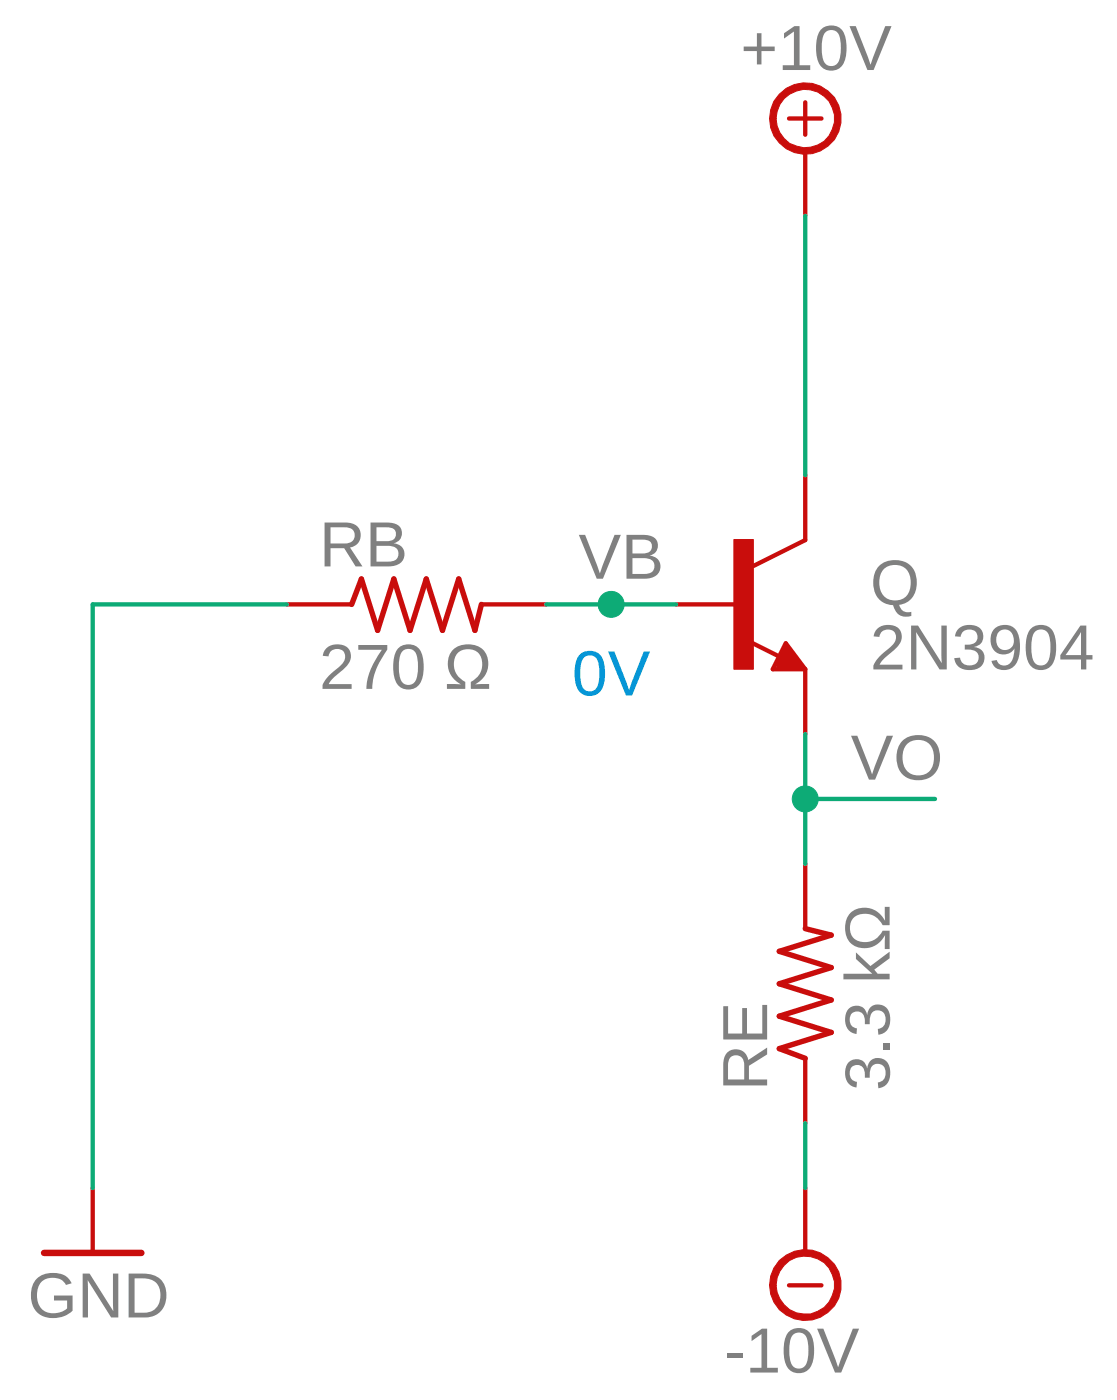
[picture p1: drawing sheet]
<?xml version="1.0" encoding="utf-8"?>
<!DOCTYPE eagle SYSTEM "eagle.dtd">
<eagle version="9.6.2">
<drawing>
<settings>
<setting alwaysvectorfont="no"/>
<setting verticaltext="up"/>
</settings>
<grid distance="0.1" unitdist="inch" unit="inch" style="lines" multiple="1" display="no" altdistance="0.01" altunitdist="inch" altunit="inch"/>
<schematic xreflabel="%F%N/%S.%C%R" xrefpart="/%S.%C%R">
<libraries>
<library name="transistor">
<symbols>
<symbol name="NPN">
<wire x1="2.54" y1="2.54" x2="0.508" y2="1.524" width="0.1524" layer="94"/>
<wire x1="1.778" y1="-1.524" x2="2.54" y2="-2.54" width="0.1524" layer="94"/>
<wire x1="2.54" y1="-2.54" x2="1.27" y2="-2.54" width="0.1524" layer="94"/>
<wire x1="1.27" y1="-2.54" x2="1.778" y2="-1.524" width="0.1524" layer="94"/>
<wire x1="1.54" y1="-2.04" x2="0.308" y2="-1.424" width="0.1524" layer="94"/>
<wire x1="1.524" y1="-2.413" x2="2.286" y2="-2.413" width="0.254" layer="94"/>
<wire x1="2.286" y1="-2.413" x2="1.778" y2="-1.778" width="0.254" layer="94"/>
<wire x1="1.778" y1="-1.778" x2="1.524" y2="-2.286" width="0.254" layer="94"/>
<wire x1="1.524" y1="-2.286" x2="1.905" y2="-2.286" width="0.254" layer="94"/>
<wire x1="1.905" y1="-2.286" x2="1.778" y2="-2.032" width="0.254" layer="94"/>
<text x="-10.16" y="7.62" size="1.778" layer="95">&gt;NAME</text>
<text x="-10.16" y="5.08" size="1.778" layer="96">&gt;VALUE</text>
<rectangle x1="-0.254" y1="-2.54" x2="0.508" y2="2.54" layer="94"/>
<pin name="B" x="-2.54" y="0" visible="off" length="short" direction="pas" swaplevel="1"/>
<pin name="E" x="2.54" y="-5.08" visible="off" length="short" direction="pas" swaplevel="3" rot="R90"/>
<pin name="C" x="2.54" y="5.08" visible="off" length="short" direction="pas" swaplevel="2" rot="R270"/>
</symbol>
</symbols>
<devicesets>
<deviceset name="2N3904" prefix="T">
<gates>
<gate name="G1" symbol="NPN" x="0" y="0"/>
</gates>
<devices>
<device name="" package="TO92">
<connects>
<connect gate="G1" pin="B" pad="2"/>
<connect gate="G1" pin="C" pad="1"/>
<connect gate="G1" pin="E" pad="3"/>
</connects>
<package3dinstances>
<package3dinstance package3d_urn="urn:adsk.eagle:package:28523/2"/>
</package3dinstances>
<technologies>
<technology name="">
<attribute name="POPULARITY" value="27" constant="no"/>
</technology>
</technologies>
</device>
</devices>
</deviceset>
</devicesets>
</library>
<library name="rcl">
<symbols>
<symbol name="R-US">
<wire x1="-2.54" y1="0" x2="-2.159" y2="1.016" width="0.2032" layer="94"/>
<wire x1="-2.159" y1="1.016" x2="-1.524" y2="-1.016" width="0.2032" layer="94"/>
<wire x1="-1.524" y1="-1.016" x2="-0.889" y2="1.016" width="0.2032" layer="94"/>
<wire x1="-0.889" y1="1.016" x2="-0.254" y2="-1.016" width="0.2032" layer="94"/>
<wire x1="-0.254" y1="-1.016" x2="0.381" y2="1.016" width="0.2032" layer="94"/>
<wire x1="0.381" y1="1.016" x2="1.016" y2="-1.016" width="0.2032" layer="94"/>
<wire x1="1.016" y1="-1.016" x2="1.651" y2="1.016" width="0.2032" layer="94"/>
<wire x1="1.651" y1="1.016" x2="2.286" y2="-1.016" width="0.2032" layer="94"/>
<wire x1="2.286" y1="-1.016" x2="2.54" y2="0" width="0.2032" layer="94"/>
<text x="-3.81" y="1.4986" size="1.778" layer="95">&gt;NAME</text>
<text x="-3.81" y="-3.302" size="1.778" layer="96">&gt;VALUE</text>
<pin name="2" x="5.08" y="0" visible="off" length="short" direction="pas" swaplevel="1" rot="R180"/>
<pin name="1" x="-5.08" y="0" visible="off" length="short" direction="pas" swaplevel="1"/>
</symbol>
</symbols>
<devicesets>
<deviceset name="R-US_" prefix="R" uservalue="yes">
<gates>
<gate name="G$1" symbol="R-US" x="0" y="0"/>
</gates>
<devices>
<device name="R0402" package="R0402">
<connects>
<connect gate="G$1" pin="1" pad="1"/>
<connect gate="G$1" pin="2" pad="2"/>
</connects>
<package3dinstances>
<package3dinstance package3d_urn="urn:adsk.eagle:package:23547/3"/>
</package3dinstances>
<technologies>
<technology name="">
<attribute name="POPULARITY" value="34" constant="no"/>
<attribute name="SPICEPREFIX" value="R" constant="no"/>
</technology>
</technologies>
</device>
<device name="R0603" package="R0603">
<connects>
<connect gate="G$1" pin="1" pad="1"/>
<connect gate="G$1" pin="2" pad="2"/>
</connects>
<package3dinstances>
<package3dinstance package3d_urn="urn:adsk.eagle:package:23555/3"/>
</package3dinstances>
<technologies>
<technology name="">
<attribute name="POPULARITY" value="77" constant="no"/>
<attribute name="SPICEPREFIX" value="R" constant="no"/>
</technology>
</technologies>
</device>
<device name="R0805" package="R0805">
<connects>
<connect gate="G$1" pin="1" pad="1"/>
<connect gate="G$1" pin="2" pad="2"/>
</connects>
<package3dinstances>
<package3dinstance package3d_urn="urn:adsk.eagle:package:23553/2"/>
</package3dinstances>
<technologies>
<technology name="">
<attribute name="POPULARITY" value="85" constant="no"/>
<attribute name="SPICEPREFIX" value="R" constant="no"/>
</technology>
</technologies>
</device>
<device name="R0805W" package="R0805W">
<connects>
<connect gate="G$1" pin="1" pad="1"/>
<connect gate="G$1" pin="2" pad="2"/>
</connects>
<package3dinstances>
<package3dinstance package3d_urn="urn:adsk.eagle:package:23537/2"/>
</package3dinstances>
<technologies>
<technology name="">
<attribute name="POPULARITY" value="0" constant="no"/>
<attribute name="SPICEPREFIX" value="R" constant="no"/>
</technology>
</technologies>
</device>
<device name="R1206" package="R1206">
<connects>
<connect gate="G$1" pin="1" pad="1"/>
<connect gate="G$1" pin="2" pad="2"/>
</connects>
<package3dinstances>
<package3dinstance package3d_urn="urn:adsk.eagle:package:23540/2"/>
</package3dinstances>
<technologies>
<technology name="">
<attribute name="POPULARITY" value="19" constant="no"/>
<attribute name="SPICEPREFIX" value="R" constant="no"/>
</technology>
</technologies>
</device>
<device name="R1206W" package="R1206W">
<connects>
<connect gate="G$1" pin="1" pad="1"/>
<connect gate="G$1" pin="2" pad="2"/>
</connects>
<package3dinstances>
<package3dinstance package3d_urn="urn:adsk.eagle:package:23539/2"/>
</package3dinstances>
<technologies>
<technology name="">
<attribute name="POPULARITY" value="0" constant="no"/>
<attribute name="SPICEPREFIX" value="R" constant="no"/>
</technology>
</technologies>
</device>
<device name="R1210" package="R1210">
<connects>
<connect gate="G$1" pin="1" pad="1"/>
<connect gate="G$1" pin="2" pad="2"/>
</connects>
<package3dinstances>
<package3dinstance package3d_urn="urn:adsk.eagle:package:23554/2"/>
</package3dinstances>
<technologies>
<technology name="">
<attribute name="POPULARITY" value="0" constant="no"/>
<attribute name="SPICEPREFIX" value="R" constant="no"/>
</technology>
</technologies>
</device>
<device name="R1210W" package="R1210W">
<connects>
<connect gate="G$1" pin="1" pad="1"/>
<connect gate="G$1" pin="2" pad="2"/>
</connects>
<package3dinstances>
<package3dinstance package3d_urn="urn:adsk.eagle:package:23541/2"/>
</package3dinstances>
<technologies>
<technology name="">
<attribute name="POPULARITY" value="0" constant="no"/>
<attribute name="SPICEPREFIX" value="R" constant="no"/>
</technology>
</technologies>
</device>
<device name="R2010" package="R2010">
<connects>
<connect gate="G$1" pin="1" pad="1"/>
<connect gate="G$1" pin="2" pad="2"/>
</connects>
<package3dinstances>
<package3dinstance package3d_urn="urn:adsk.eagle:package:23551/2"/>
</package3dinstances>
<technologies>
<technology name="">
<attribute name="POPULARITY" value="0" constant="no"/>
<attribute name="SPICEPREFIX" value="R" constant="no"/>
</technology>
</technologies>
</device>
<device name="R2010W" package="R2010W">
<connects>
<connect gate="G$1" pin="1" pad="1"/>
<connect gate="G$1" pin="2" pad="2"/>
</connects>
<package3dinstances>
<package3dinstance package3d_urn="urn:adsk.eagle:package:23542/2"/>
</package3dinstances>
<technologies>
<technology name="">
<attribute name="POPULARITY" value="0" constant="no"/>
<attribute name="SPICEPREFIX" value="R" constant="no"/>
</technology>
</technologies>
</device>
<device name="R2012" package="R2012">
<connects>
<connect gate="G$1" pin="1" pad="1"/>
<connect gate="G$1" pin="2" pad="2"/>
</connects>
<package3dinstances>
<package3dinstance package3d_urn="urn:adsk.eagle:package:23543/2"/>
</package3dinstances>
<technologies>
<technology name="">
<attribute name="POPULARITY" value="0" constant="no"/>
<attribute name="SPICEPREFIX" value="R" constant="no"/>
</technology>
</technologies>
</device>
<device name="R2012W" package="R2012W">
<connects>
<connect gate="G$1" pin="1" pad="1"/>
<connect gate="G$1" pin="2" pad="2"/>
</connects>
<package3dinstances>
<package3dinstance package3d_urn="urn:adsk.eagle:package:23544/2"/>
</package3dinstances>
<technologies>
<technology name="">
<attribute name="POPULARITY" value="0" constant="no"/>
<attribute name="SPICEPREFIX" value="R" constant="no"/>
</technology>
</technologies>
</device>
<device name="R2512" package="R2512">
<connects>
<connect gate="G$1" pin="1" pad="1"/>
<connect gate="G$1" pin="2" pad="2"/>
</connects>
<package3dinstances>
<package3dinstance package3d_urn="urn:adsk.eagle:package:23545/2"/>
</package3dinstances>
<technologies>
<technology name="">
<attribute name="POPULARITY" value="0" constant="no"/>
<attribute name="SPICEPREFIX" value="R" constant="no"/>
</technology>
</technologies>
</device>
<device name="R2512W" package="R2512W">
<connects>
<connect gate="G$1" pin="1" pad="1"/>
<connect gate="G$1" pin="2" pad="2"/>
</connects>
<package3dinstances>
<package3dinstance package3d_urn="urn:adsk.eagle:package:23565/2"/>
</package3dinstances>
<technologies>
<technology name="">
<attribute name="POPULARITY" value="2" constant="no"/>
<attribute name="SPICEPREFIX" value="R" constant="no"/>
</technology>
</technologies>
</device>
<device name="R3216" package="R3216">
<connects>
<connect gate="G$1" pin="1" pad="1"/>
<connect gate="G$1" pin="2" pad="2"/>
</connects>
<package3dinstances>
<package3dinstance package3d_urn="urn:adsk.eagle:package:23557/2"/>
</package3dinstances>
<technologies>
<technology name="">
<attribute name="POPULARITY" value="0" constant="no"/>
<attribute name="SPICEPREFIX" value="R" constant="no"/>
</technology>
</technologies>
</device>
<device name="R3216W" package="R3216W">
<connects>
<connect gate="G$1" pin="1" pad="1"/>
<connect gate="G$1" pin="2" pad="2"/>
</connects>
<package3dinstances>
<package3dinstance package3d_urn="urn:adsk.eagle:package:23548/2"/>
</package3dinstances>
<technologies>
<technology name="">
<attribute name="POPULARITY" value="1" constant="no"/>
<attribute name="SPICEPREFIX" value="R" constant="no"/>
</technology>
</technologies>
</device>
<device name="R3225" package="R3225">
<connects>
<connect gate="G$1" pin="1" pad="1"/>
<connect gate="G$1" pin="2" pad="2"/>
</connects>
<package3dinstances>
<package3dinstance package3d_urn="urn:adsk.eagle:package:23549/2"/>
</package3dinstances>
<technologies>
<technology name="">
<attribute name="POPULARITY" value="0" constant="no"/>
<attribute name="SPICEPREFIX" value="R" constant="no"/>
</technology>
</technologies>
</device>
<device name="R3225W" package="R3225W">
<connects>
<connect gate="G$1" pin="1" pad="1"/>
<connect gate="G$1" pin="2" pad="2"/>
</connects>
<package3dinstances>
<package3dinstance package3d_urn="urn:adsk.eagle:package:23550/2"/>
</package3dinstances>
<technologies>
<technology name="">
<attribute name="POPULARITY" value="0" constant="no"/>
<attribute name="SPICEPREFIX" value="R" constant="no"/>
</technology>
</technologies>
</device>
<device name="R5025" package="R5025">
<connects>
<connect gate="G$1" pin="1" pad="1"/>
<connect gate="G$1" pin="2" pad="2"/>
</connects>
<package3dinstances>
<package3dinstance package3d_urn="urn:adsk.eagle:package:23552/2"/>
</package3dinstances>
<technologies>
<technology name="">
<attribute name="POPULARITY" value="0" constant="no"/>
<attribute name="SPICEPREFIX" value="R" constant="no"/>
</technology>
</technologies>
</device>
<device name="R5025W" package="R5025W">
<connects>
<connect gate="G$1" pin="1" pad="1"/>
<connect gate="G$1" pin="2" pad="2"/>
</connects>
<package3dinstances>
<package3dinstance package3d_urn="urn:adsk.eagle:package:23558/2"/>
</package3dinstances>
<technologies>
<technology name="">
<attribute name="POPULARITY" value="0" constant="no"/>
<attribute name="SPICEPREFIX" value="R" constant="no"/>
</technology>
</technologies>
</device>
<device name="R6332" package="R6332">
<connects>
<connect gate="G$1" pin="1" pad="1"/>
<connect gate="G$1" pin="2" pad="2"/>
</connects>
<package3dinstances>
<package3dinstance package3d_urn="urn:adsk.eagle:package:23559/2"/>
</package3dinstances>
<technologies>
<technology name="">
<attribute name="POPULARITY" value="0" constant="no"/>
<attribute name="SPICEPREFIX" value="R" constant="no"/>
</technology>
</technologies>
</device>
<device name="R6332W" package="R6332W">
<connects>
<connect gate="G$1" pin="1" pad="1"/>
<connect gate="G$1" pin="2" pad="2"/>
</connects>
<package3dinstances>
<package3dinstance package3d_urn="urn:adsk.eagle:package:26078/2"/>
</package3dinstances>
<technologies>
<technology name="">
<attribute name="POPULARITY" value="0" constant="no"/>
<attribute name="SPICEPREFIX" value="R" constant="no"/>
</technology>
</technologies>
</device>
<device name="M0805" package="M0805">
<connects>
<connect gate="G$1" pin="1" pad="1"/>
<connect gate="G$1" pin="2" pad="2"/>
</connects>
<package3dinstances>
<package3dinstance package3d_urn="urn:adsk.eagle:package:23556/2"/>
</package3dinstances>
<technologies>
<technology name="">
<attribute name="POPULARITY" value="45" constant="no"/>
<attribute name="SPICEPREFIX" value="R" constant="no"/>
</technology>
</technologies>
</device>
<device name="M1206" package="M1206">
<connects>
<connect gate="G$1" pin="1" pad="1"/>
<connect gate="G$1" pin="2" pad="2"/>
</connects>
<package3dinstances>
<package3dinstance package3d_urn="urn:adsk.eagle:package:23566/2"/>
</package3dinstances>
<technologies>
<technology name="">
<attribute name="POPULARITY" value="22" constant="no"/>
<attribute name="SPICEPREFIX" value="R" constant="no"/>
</technology>
</technologies>
</device>
<device name="M1406" package="M1406">
<connects>
<connect gate="G$1" pin="1" pad="1"/>
<connect gate="G$1" pin="2" pad="2"/>
</connects>
<package3dinstances>
<package3dinstance package3d_urn="urn:adsk.eagle:package:23569/2"/>
</package3dinstances>
<technologies>
<technology name="">
<attribute name="POPULARITY" value="0" constant="no"/>
<attribute name="SPICEPREFIX" value="R" constant="no"/>
</technology>
</technologies>
</device>
<device name="M2012" package="M2012">
<connects>
<connect gate="G$1" pin="1" pad="1"/>
<connect gate="G$1" pin="2" pad="2"/>
</connects>
<package3dinstances>
<package3dinstance package3d_urn="urn:adsk.eagle:package:23561/2"/>
</package3dinstances>
<technologies>
<technology name="">
<attribute name="POPULARITY" value="0" constant="no"/>
<attribute name="SPICEPREFIX" value="R" constant="no"/>
</technology>
</technologies>
</device>
<device name="M2309" package="M2309">
<connects>
<connect gate="G$1" pin="1" pad="1"/>
<connect gate="G$1" pin="2" pad="2"/>
</connects>
<package3dinstances>
<package3dinstance package3d_urn="urn:adsk.eagle:package:23562/2"/>
</package3dinstances>
<technologies>
<technology name="">
<attribute name="POPULARITY" value="0" constant="no"/>
<attribute name="SPICEPREFIX" value="R" constant="no"/>
</technology>
</technologies>
</device>
<device name="M3216" package="M3216">
<connects>
<connect gate="G$1" pin="1" pad="1"/>
<connect gate="G$1" pin="2" pad="2"/>
</connects>
<package3dinstances>
<package3dinstance package3d_urn="urn:adsk.eagle:package:23563/2"/>
</package3dinstances>
<technologies>
<technology name="">
<attribute name="POPULARITY" value="0" constant="no"/>
<attribute name="SPICEPREFIX" value="R" constant="no"/>
</technology>
</technologies>
</device>
<device name="M3516" package="M3516">
<connects>
<connect gate="G$1" pin="1" pad="1"/>
<connect gate="G$1" pin="2" pad="2"/>
</connects>
<package3dinstances>
<package3dinstance package3d_urn="urn:adsk.eagle:package:23573/2"/>
</package3dinstances>
<technologies>
<technology name="">
<attribute name="POPULARITY" value="0" constant="no"/>
<attribute name="SPICEPREFIX" value="R" constant="no"/>
</technology>
</technologies>
</device>
<device name="M5923" package="M5923">
<connects>
<connect gate="G$1" pin="1" pad="1"/>
<connect gate="G$1" pin="2" pad="2"/>
</connects>
<package3dinstances>
<package3dinstance package3d_urn="urn:adsk.eagle:package:23564/3"/>
</package3dinstances>
<technologies>
<technology name="">
<attribute name="POPULARITY" value="0" constant="no"/>
<attribute name="SPICEPREFIX" value="R" constant="no"/>
</technology>
</technologies>
</device>
<device name="0204/5" package="0204/5">
<connects>
<connect gate="G$1" pin="1" pad="1"/>
<connect gate="G$1" pin="2" pad="2"/>
</connects>
<package3dinstances>
<package3dinstance package3d_urn="urn:adsk.eagle:package:23488/1"/>
</package3dinstances>
<technologies>
<technology name="">
<attribute name="POPULARITY" value="18" constant="no"/>
<attribute name="SPICEPREFIX" value="R" constant="no"/>
</technology>
</technologies>
</device>
<device name="0204/7" package="0204/7">
<connects>
<connect gate="G$1" pin="1" pad="1"/>
<connect gate="G$1" pin="2" pad="2"/>
</connects>
<package3dinstances>
<package3dinstance package3d_urn="urn:adsk.eagle:package:23498/2"/>
</package3dinstances>
<technologies>
<technology name="">
<attribute name="POPULARITY" value="48" constant="no"/>
<attribute name="SPICEPREFIX" value="R" constant="no"/>
</technology>
</technologies>
</device>
<device name="0207/10" package="0207/10">
<connects>
<connect gate="G$1" pin="1" pad="1"/>
<connect gate="G$1" pin="2" pad="2"/>
</connects>
<package3dinstances>
<package3dinstance package3d_urn="urn:adsk.eagle:package:23491/2"/>
</package3dinstances>
<technologies>
<technology name="">
<attribute name="POPULARITY" value="36" constant="no"/>
<attribute name="SPICEPREFIX" value="R" constant="no"/>
</technology>
</technologies>
</device>
<device name="0207/12" package="0207/12">
<connects>
<connect gate="G$1" pin="1" pad="1"/>
<connect gate="G$1" pin="2" pad="2"/>
</connects>
<package3dinstances>
<package3dinstance package3d_urn="urn:adsk.eagle:package:23489/1"/>
</package3dinstances>
<technologies>
<technology name="">
<attribute name="POPULARITY" value="3" constant="no"/>
<attribute name="SPICEPREFIX" value="R" constant="no"/>
</technology>
</technologies>
</device>
<device name="0207/15" package="0207/15">
<connects>
<connect gate="G$1" pin="1" pad="1"/>
<connect gate="G$1" pin="2" pad="2"/>
</connects>
<package3dinstances>
<package3dinstance package3d_urn="urn:adsk.eagle:package:23492/1"/>
</package3dinstances>
<technologies>
<technology name="">
<attribute name="POPULARITY" value="0" constant="no"/>
<attribute name="SPICEPREFIX" value="R" constant="no"/>
</technology>
</technologies>
</device>
<device name="0207/2V" package="0207/2V">
<connects>
<connect gate="G$1" pin="1" pad="1"/>
<connect gate="G$1" pin="2" pad="2"/>
</connects>
<package3dinstances>
<package3dinstance package3d_urn="urn:adsk.eagle:package:23490/1"/>
</package3dinstances>
<technologies>
<technology name="">
<attribute name="POPULARITY" value="0" constant="no"/>
<attribute name="SPICEPREFIX" value="R" constant="no"/>
</technology>
</technologies>
</device>
<device name="0207/5V" package="0207/5V">
<connects>
<connect gate="G$1" pin="1" pad="1"/>
<connect gate="G$1" pin="2" pad="2"/>
</connects>
<package3dinstances>
<package3dinstance package3d_urn="urn:adsk.eagle:package:23502/1"/>
</package3dinstances>
<technologies>
<technology name="">
<attribute name="POPULARITY" value="0" constant="no"/>
<attribute name="SPICEPREFIX" value="R" constant="no"/>
</technology>
</technologies>
</device>
<device name="0207/7" package="0207/7">
<connects>
<connect gate="G$1" pin="1" pad="1"/>
<connect gate="G$1" pin="2" pad="2"/>
</connects>
<package3dinstances>
<package3dinstance package3d_urn="urn:adsk.eagle:package:23493/2"/>
</package3dinstances>
<technologies>
<technology name="">
<attribute name="POPULARITY" value="22" constant="no"/>
<attribute name="SPICEPREFIX" value="R" constant="no"/>
</technology>
</technologies>
</device>
<device name="0309/10" package="0309/10">
<connects>
<connect gate="G$1" pin="1" pad="1"/>
<connect gate="G$1" pin="2" pad="2"/>
</connects>
<package3dinstances>
<package3dinstance package3d_urn="urn:adsk.eagle:package:23567/2"/>
</package3dinstances>
<technologies>
<technology name="">
<attribute name="POPULARITY" value="0" constant="no"/>
<attribute name="SPICEPREFIX" value="R" constant="no"/>
</technology>
</technologies>
</device>
<device name="0309/12" package="0309/12">
<connects>
<connect gate="G$1" pin="1" pad="1"/>
<connect gate="G$1" pin="2" pad="2"/>
</connects>
<package3dinstances>
<package3dinstance package3d_urn="urn:adsk.eagle:package:23571/1"/>
</package3dinstances>
<technologies>
<technology name="">
<attribute name="POPULARITY" value="8" constant="no"/>
<attribute name="SPICEPREFIX" value="R" constant="no"/>
</technology>
</technologies>
</device>
<device name="0411/12" package="0411/12">
<connects>
<connect gate="G$1" pin="1" pad="1"/>
<connect gate="G$1" pin="2" pad="2"/>
</connects>
<package3dinstances>
<package3dinstance package3d_urn="urn:adsk.eagle:package:23578/1"/>
</package3dinstances>
<technologies>
<technology name="">
<attribute name="POPULARITY" value="0" constant="no"/>
<attribute name="SPICEPREFIX" value="R" constant="no"/>
</technology>
</technologies>
</device>
<device name="0411/15" package="0411/15">
<connects>
<connect gate="G$1" pin="1" pad="1"/>
<connect gate="G$1" pin="2" pad="2"/>
</connects>
<package3dinstances>
<package3dinstance package3d_urn="urn:adsk.eagle:package:23568/2"/>
</package3dinstances>
<technologies>
<technology name="">
<attribute name="POPULARITY" value="2" constant="no"/>
<attribute name="SPICEPREFIX" value="R" constant="no"/>
</technology>
</technologies>
</device>
<device name="0411/3V" package="0411V">
<connects>
<connect gate="G$1" pin="1" pad="1"/>
<connect gate="G$1" pin="2" pad="2"/>
</connects>
<package3dinstances>
<package3dinstance package3d_urn="urn:adsk.eagle:package:23570/1"/>
</package3dinstances>
<technologies>
<technology name="">
<attribute name="POPULARITY" value="0" constant="no"/>
<attribute name="SPICEPREFIX" value="R" constant="no"/>
</technology>
</technologies>
</device>
<device name="0414/15" package="0414/15">
<connects>
<connect gate="G$1" pin="1" pad="1"/>
<connect gate="G$1" pin="2" pad="2"/>
</connects>
<package3dinstances>
<package3dinstance package3d_urn="urn:adsk.eagle:package:23579/2"/>
</package3dinstances>
<technologies>
<technology name="">
<attribute name="POPULARITY" value="0" constant="no"/>
<attribute name="SPICEPREFIX" value="R" constant="no"/>
</technology>
</technologies>
</device>
<device name="0414/5V" package="0414V">
<connects>
<connect gate="G$1" pin="1" pad="1"/>
<connect gate="G$1" pin="2" pad="2"/>
</connects>
<package3dinstances>
<package3dinstance package3d_urn="urn:adsk.eagle:package:23574/1"/>
</package3dinstances>
<technologies>
<technology name="">
<attribute name="POPULARITY" value="0" constant="no"/>
<attribute name="SPICEPREFIX" value="R" constant="no"/>
</technology>
</technologies>
</device>
<device name="0617/17" package="0617/17">
<connects>
<connect gate="G$1" pin="1" pad="1"/>
<connect gate="G$1" pin="2" pad="2"/>
</connects>
<package3dinstances>
<package3dinstance package3d_urn="urn:adsk.eagle:package:23575/2"/>
</package3dinstances>
<technologies>
<technology name="">
<attribute name="POPULARITY" value="0" constant="no"/>
<attribute name="SPICEPREFIX" value="R" constant="no"/>
</technology>
</technologies>
</device>
<device name="0617/22" package="0617/22">
<connects>
<connect gate="G$1" pin="1" pad="1"/>
<connect gate="G$1" pin="2" pad="2"/>
</connects>
<package3dinstances>
<package3dinstance package3d_urn="urn:adsk.eagle:package:23577/1"/>
</package3dinstances>
<technologies>
<technology name="">
<attribute name="POPULARITY" value="0" constant="no"/>
<attribute name="SPICEPREFIX" value="R" constant="no"/>
</technology>
</technologies>
</device>
<device name="0617/5V" package="0617V">
<connects>
<connect gate="G$1" pin="1" pad="1"/>
<connect gate="G$1" pin="2" pad="2"/>
</connects>
<package3dinstances>
<package3dinstance package3d_urn="urn:adsk.eagle:package:23576/1"/>
</package3dinstances>
<technologies>
<technology name="">
<attribute name="POPULARITY" value="0" constant="no"/>
<attribute name="SPICEPREFIX" value="R" constant="no"/>
</technology>
</technologies>
</device>
<device name="0922/22" package="0922/22">
<connects>
<connect gate="G$1" pin="1" pad="1"/>
<connect gate="G$1" pin="2" pad="2"/>
</connects>
<package3dinstances>
<package3dinstance package3d_urn="urn:adsk.eagle:package:23580/2"/>
</package3dinstances>
<technologies>
<technology name="">
<attribute name="POPULARITY" value="0" constant="no"/>
<attribute name="SPICEPREFIX" value="R" constant="no"/>
</technology>
</technologies>
</device>
<device name="0613/5V" package="P0613V">
<connects>
<connect gate="G$1" pin="1" pad="1"/>
<connect gate="G$1" pin="2" pad="2"/>
</connects>
<package3dinstances>
<package3dinstance package3d_urn="urn:adsk.eagle:package:23582/1"/>
</package3dinstances>
<technologies>
<technology name="">
<attribute name="POPULARITY" value="0" constant="no"/>
<attribute name="SPICEPREFIX" value="R" constant="no"/>
</technology>
</technologies>
</device>
<device name="0613/15" package="P0613/15">
<connects>
<connect gate="G$1" pin="1" pad="1"/>
<connect gate="G$1" pin="2" pad="2"/>
</connects>
<package3dinstances>
<package3dinstance package3d_urn="urn:adsk.eagle:package:23581/2"/>
</package3dinstances>
<technologies>
<technology name="">
<attribute name="POPULARITY" value="0" constant="no"/>
<attribute name="SPICEPREFIX" value="R" constant="no"/>
</technology>
</technologies>
</device>
<device name="0817/22" package="P0817/22">
<connects>
<connect gate="G$1" pin="1" pad="1"/>
<connect gate="G$1" pin="2" pad="2"/>
</connects>
<package3dinstances>
<package3dinstance package3d_urn="urn:adsk.eagle:package:23583/1"/>
</package3dinstances>
<technologies>
<technology name="">
<attribute name="POPULARITY" value="0" constant="no"/>
<attribute name="SPICEPREFIX" value="R" constant="no"/>
</technology>
</technologies>
</device>
<device name="0817/7V" package="P0817V">
<connects>
<connect gate="G$1" pin="1" pad="1"/>
<connect gate="G$1" pin="2" pad="2"/>
</connects>
<package3dinstances>
<package3dinstance package3d_urn="urn:adsk.eagle:package:23608/1"/>
</package3dinstances>
<technologies>
<technology name="">
<attribute name="POPULARITY" value="0" constant="no"/>
<attribute name="SPICEPREFIX" value="R" constant="no"/>
</technology>
</technologies>
</device>
<device name="V234/12" package="V234/12">
<connects>
<connect gate="G$1" pin="1" pad="1"/>
<connect gate="G$1" pin="2" pad="2"/>
</connects>
<package3dinstances>
<package3dinstance package3d_urn="urn:adsk.eagle:package:23592/1"/>
</package3dinstances>
<technologies>
<technology name="">
<attribute name="POPULARITY" value="0" constant="no"/>
<attribute name="SPICEPREFIX" value="R" constant="no"/>
</technology>
</technologies>
</device>
<device name="V235/17" package="V235/17">
<connects>
<connect gate="G$1" pin="1" pad="1"/>
<connect gate="G$1" pin="2" pad="2"/>
</connects>
<package3dinstances>
<package3dinstance package3d_urn="urn:adsk.eagle:package:23586/2"/>
</package3dinstances>
<technologies>
<technology name="">
<attribute name="POPULARITY" value="0" constant="no"/>
<attribute name="SPICEPREFIX" value="R" constant="no"/>
</technology>
</technologies>
</device>
<device name="V526-0" package="V526-0">
<connects>
<connect gate="G$1" pin="1" pad="1"/>
<connect gate="G$1" pin="2" pad="2"/>
</connects>
<package3dinstances>
<package3dinstance package3d_urn="urn:adsk.eagle:package:23590/1"/>
</package3dinstances>
<technologies>
<technology name="">
<attribute name="POPULARITY" value="0" constant="no"/>
<attribute name="SPICEPREFIX" value="R" constant="no"/>
</technology>
</technologies>
</device>
<device name="MELF0102AX" package="MINI_MELF-0102AX">
<connects>
<connect gate="G$1" pin="1" pad="1"/>
<connect gate="G$1" pin="2" pad="2"/>
</connects>
<package3dinstances>
<package3dinstance package3d_urn="urn:adsk.eagle:package:23594/1"/>
</package3dinstances>
<technologies>
<technology name="">
<attribute name="POPULARITY" value="0" constant="no"/>
<attribute name="SPICEPREFIX" value="R" constant="no"/>
</technology>
</technologies>
</device>
<device name="0922V" package="0922V">
<connects>
<connect gate="G$1" pin="1" pad="1"/>
<connect gate="G$1" pin="2" pad="2"/>
</connects>
<package3dinstances>
<package3dinstance package3d_urn="urn:adsk.eagle:package:23589/1"/>
</package3dinstances>
<technologies>
<technology name="">
<attribute name="POPULARITY" value="0" constant="no"/>
<attribute name="SPICEPREFIX" value="R" constant="no"/>
</technology>
</technologies>
</device>
<device name="MELF0102R" package="MINI_MELF-0102R">
<connects>
<connect gate="G$1" pin="1" pad="1"/>
<connect gate="G$1" pin="2" pad="2"/>
</connects>
<package3dinstances>
<package3dinstance package3d_urn="urn:adsk.eagle:package:23591/2"/>
</package3dinstances>
<technologies>
<technology name="">
<attribute name="POPULARITY" value="1" constant="no"/>
<attribute name="SPICEPREFIX" value="R" constant="no"/>
</technology>
</technologies>
</device>
<device name="MELF0102W" package="MINI_MELF-0102W">
<connects>
<connect gate="G$1" pin="1" pad="1"/>
<connect gate="G$1" pin="2" pad="2"/>
</connects>
<package3dinstances>
<package3dinstance package3d_urn="urn:adsk.eagle:package:23588/2"/>
</package3dinstances>
<technologies>
<technology name="">
<attribute name="POPULARITY" value="0" constant="no"/>
<attribute name="SPICEPREFIX" value="R" constant="no"/>
</technology>
</technologies>
</device>
<device name="MELF0204R" package="MINI_MELF-0204R">
<connects>
<connect gate="G$1" pin="1" pad="1"/>
<connect gate="G$1" pin="2" pad="2"/>
</connects>
<package3dinstances>
<package3dinstance package3d_urn="urn:adsk.eagle:package:26109/2"/>
</package3dinstances>
<technologies>
<technology name="">
<attribute name="POPULARITY" value="1" constant="no"/>
<attribute name="SPICEPREFIX" value="R" constant="no"/>
</technology>
</technologies>
</device>
<device name="MELF0204W" package="MINI_MELF-0204W">
<connects>
<connect gate="G$1" pin="1" pad="1"/>
<connect gate="G$1" pin="2" pad="2"/>
</connects>
<package3dinstances>
<package3dinstance package3d_urn="urn:adsk.eagle:package:26111/2"/>
</package3dinstances>
<technologies>
<technology name="">
<attribute name="POPULARITY" value="0" constant="no"/>
<attribute name="SPICEPREFIX" value="R" constant="no"/>
</technology>
</technologies>
</device>
<device name="MELF0207R" package="MINI_MELF-0207R">
<connects>
<connect gate="G$1" pin="1" pad="1"/>
<connect gate="G$1" pin="2" pad="2"/>
</connects>
<package3dinstances>
<package3dinstance package3d_urn="urn:adsk.eagle:package:26113/2"/>
</package3dinstances>
<technologies>
<technology name="">
<attribute name="POPULARITY" value="0" constant="no"/>
<attribute name="SPICEPREFIX" value="R" constant="no"/>
</technology>
</technologies>
</device>
<device name="MELF0207W" package="MINI_MELF-0207W">
<connects>
<connect gate="G$1" pin="1" pad="1"/>
<connect gate="G$1" pin="2" pad="2"/>
</connects>
<package3dinstances>
<package3dinstance package3d_urn="urn:adsk.eagle:package:26112/2"/>
</package3dinstances>
<technologies>
<technology name="">
<attribute name="POPULARITY" value="0" constant="no"/>
<attribute name="SPICEPREFIX" value="R" constant="no"/>
</technology>
</technologies>
</device>
<device name="RDH/15" package="RDH/15">
<connects>
<connect gate="G$1" pin="1" pad="1"/>
<connect gate="G$1" pin="2" pad="2"/>
</connects>
<package3dinstances>
<package3dinstance package3d_urn="urn:adsk.eagle:package:23595/1"/>
</package3dinstances>
<technologies>
<technology name="">
<attribute name="POPULARITY" value="0" constant="no"/>
<attribute name="SPICEPREFIX" value="R" constant="no"/>
</technology>
</technologies>
</device>
<device name="0204/2V" package="0204V">
<connects>
<connect gate="G$1" pin="1" pad="1"/>
<connect gate="G$1" pin="2" pad="2"/>
</connects>
<package3dinstances>
<package3dinstance package3d_urn="urn:adsk.eagle:package:23495/1"/>
</package3dinstances>
<technologies>
<technology name="">
<attribute name="POPULARITY" value="0" constant="no"/>
<attribute name="SPICEPREFIX" value="R" constant="no"/>
</technology>
</technologies>
</device>
<device name="0309/V" package="0309V">
<connects>
<connect gate="G$1" pin="1" pad="1"/>
<connect gate="G$1" pin="2" pad="2"/>
</connects>
<package3dinstances>
<package3dinstance package3d_urn="urn:adsk.eagle:package:23572/1"/>
</package3dinstances>
<technologies>
<technology name="">
<attribute name="POPULARITY" value="0" constant="no"/>
<attribute name="SPICEPREFIX" value="R" constant="no"/>
</technology>
</technologies>
</device>
<device name="R0201" package="R0201">
<connects>
<connect gate="G$1" pin="1" pad="1"/>
<connect gate="G$1" pin="2" pad="2"/>
</connects>
<package3dinstances>
<package3dinstance package3d_urn="urn:adsk.eagle:package:26117/2"/>
</package3dinstances>
<technologies>
<technology name="">
<attribute name="POPULARITY" value="0" constant="no"/>
<attribute name="SPICEPREFIX" value="R" constant="no"/>
</technology>
</technologies>
</device>
<device name="VMTA55" package="VMTA55">
<connects>
<connect gate="G$1" pin="1" pad="1"/>
<connect gate="G$1" pin="2" pad="2"/>
</connects>
<package3dinstances>
<package3dinstance package3d_urn="urn:adsk.eagle:package:26121/2"/>
</package3dinstances>
<technologies>
<technology name="">
<attribute name="POPULARITY" value="0" constant="no"/>
<attribute name="SPICEPREFIX" value="R" constant="no"/>
</technology>
</technologies>
</device>
<device name="VMTB60" package="VMTB60">
<connects>
<connect gate="G$1" pin="1" pad="1"/>
<connect gate="G$1" pin="2" pad="2"/>
</connects>
<package3dinstances>
<package3dinstance package3d_urn="urn:adsk.eagle:package:26122/2"/>
</package3dinstances>
<technologies>
<technology name="">
<attribute name="POPULARITY" value="0" constant="no"/>
<attribute name="SPICEPREFIX" value="R" constant="no"/>
</technology>
</technologies>
</device>
<device name="VTA52" package="VTA52">
<connects>
<connect gate="G$1" pin="1" pad="1"/>
<connect gate="G$1" pin="2" pad="2"/>
</connects>
<package3dinstances>
<package3dinstance package3d_urn="urn:adsk.eagle:package:26116/2"/>
</package3dinstances>
<technologies>
<technology name="">
<attribute name="POPULARITY" value="3" constant="no"/>
<attribute name="SPICEPREFIX" value="R" constant="no"/>
</technology>
</technologies>
</device>
<device name="VTA53" package="VTA53">
<connects>
<connect gate="G$1" pin="1" pad="1"/>
<connect gate="G$1" pin="2" pad="2"/>
</connects>
<package3dinstances>
<package3dinstance package3d_urn="urn:adsk.eagle:package:26118/2"/>
</package3dinstances>
<technologies>
<technology name="">
<attribute name="POPULARITY" value="0" constant="no"/>
<attribute name="SPICEPREFIX" value="R" constant="no"/>
</technology>
</technologies>
</device>
<device name="VTA54" package="VTA54">
<connects>
<connect gate="G$1" pin="1" pad="1"/>
<connect gate="G$1" pin="2" pad="2"/>
</connects>
<package3dinstances>
<package3dinstance package3d_urn="urn:adsk.eagle:package:26119/2"/>
</package3dinstances>
<technologies>
<technology name="">
<attribute name="POPULARITY" value="0" constant="no"/>
<attribute name="SPICEPREFIX" value="R" constant="no"/>
</technology>
</technologies>
</device>
<device name="VTA55" package="VTA55">
<connects>
<connect gate="G$1" pin="1" pad="1"/>
<connect gate="G$1" pin="2" pad="2"/>
</connects>
<package3dinstances>
<package3dinstance package3d_urn="urn:adsk.eagle:package:26120/2"/>
</package3dinstances>
<technologies>
<technology name="">
<attribute name="POPULARITY" value="0" constant="no"/>
<attribute name="SPICEPREFIX" value="R" constant="no"/>
</technology>
</technologies>
</device>
<device name="VTA56" package="VTA56">
<connects>
<connect gate="G$1" pin="1" pad="1"/>
<connect gate="G$1" pin="2" pad="2"/>
</connects>
<package3dinstances>
<package3dinstance package3d_urn="urn:adsk.eagle:package:26129/3"/>
</package3dinstances>
<technologies>
<technology name="">
<attribute name="POPULARITY" value="0" constant="no"/>
<attribute name="SPICEPREFIX" value="R" constant="no"/>
</technology>
</technologies>
</device>
<device name="R4527" package="R4527">
<connects>
<connect gate="G$1" pin="1" pad="1"/>
<connect gate="G$1" pin="2" pad="2"/>
</connects>
<package3dinstances>
<package3dinstance package3d_urn="urn:adsk.eagle:package:13310/2"/>
</package3dinstances>
<technologies>
<technology name="">
<attribute name="POPULARITY" value="0" constant="no"/>
<attribute name="SPICEPREFIX" value="R" constant="no"/>
</technology>
</technologies>
</device>
<device name="WSC0001" package="WSC0001">
<connects>
<connect gate="G$1" pin="1" pad="1"/>
<connect gate="G$1" pin="2" pad="2"/>
</connects>
<package3dinstances>
<package3dinstance package3d_urn="urn:adsk.eagle:package:26123/2"/>
</package3dinstances>
<technologies>
<technology name="">
<attribute name="POPULARITY" value="0" constant="no"/>
<attribute name="SPICEPREFIX" value="R" constant="no"/>
</technology>
</technologies>
</device>
<device name="WSC0002" package="WSC0002">
<connects>
<connect gate="G$1" pin="1" pad="1"/>
<connect gate="G$1" pin="2" pad="2"/>
</connects>
<package3dinstances>
<package3dinstance package3d_urn="urn:adsk.eagle:package:26125/2"/>
</package3dinstances>
<technologies>
<technology name="">
<attribute name="POPULARITY" value="0" constant="no"/>
<attribute name="SPICEPREFIX" value="R" constant="no"/>
</technology>
</technologies>
</device>
<device name="WSC01/2" package="WSC01/2">
<connects>
<connect gate="G$1" pin="1" pad="1"/>
<connect gate="G$1" pin="2" pad="2"/>
</connects>
<package3dinstances>
<package3dinstance package3d_urn="urn:adsk.eagle:package:26127/2"/>
</package3dinstances>
<technologies>
<technology name="">
<attribute name="POPULARITY" value="0" constant="no"/>
<attribute name="SPICEPREFIX" value="R" constant="no"/>
</technology>
</technologies>
</device>
<device name="WSC2515" package="WSC2515">
<connects>
<connect gate="G$1" pin="1" pad="1"/>
<connect gate="G$1" pin="2" pad="2"/>
</connects>
<package3dinstances>
<package3dinstance package3d_urn="urn:adsk.eagle:package:26134/2"/>
</package3dinstances>
<technologies>
<technology name="">
<attribute name="POPULARITY" value="0" constant="no"/>
<attribute name="SPICEPREFIX" value="R" constant="no"/>
</technology>
</technologies>
</device>
<device name="WSC4527" package="WSC4527">
<connects>
<connect gate="G$1" pin="1" pad="1"/>
<connect gate="G$1" pin="2" pad="2"/>
</connects>
<package3dinstances>
<package3dinstance package3d_urn="urn:adsk.eagle:package:26126/2"/>
</package3dinstances>
<technologies>
<technology name="">
<attribute name="POPULARITY" value="0" constant="no"/>
<attribute name="SPICEPREFIX" value="R" constant="no"/>
</technology>
</technologies>
</device>
<device name="WSC6927" package="WSC6927">
<connects>
<connect gate="G$1" pin="1" pad="1"/>
<connect gate="G$1" pin="2" pad="2"/>
</connects>
<package3dinstances>
<package3dinstance package3d_urn="urn:adsk.eagle:package:26128/2"/>
</package3dinstances>
<technologies>
<technology name="">
<attribute name="POPULARITY" value="0" constant="no"/>
<attribute name="SPICEPREFIX" value="R" constant="no"/>
</technology>
</technologies>
</device>
<device name="R1218" package="R1218">
<connects>
<connect gate="G$1" pin="1" pad="1"/>
<connect gate="G$1" pin="2" pad="2"/>
</connects>
<package3dinstances>
<package3dinstance package3d_urn="urn:adsk.eagle:package:26131/2"/>
</package3dinstances>
<technologies>
<technology name="">
<attribute name="POPULARITY" value="0" constant="no"/>
<attribute name="SPICEPREFIX" value="R" constant="no"/>
</technology>
</technologies>
</device>
<device name="1812X7R" package="1812X7R">
<connects>
<connect gate="G$1" pin="1" pad="1"/>
<connect gate="G$1" pin="2" pad="2"/>
</connects>
<package3dinstances>
<package3dinstance package3d_urn="urn:adsk.eagle:package:26130/2"/>
</package3dinstances>
<technologies>
<technology name="">
<attribute name="POPULARITY" value="0" constant="no"/>
<attribute name="SPICEPREFIX" value="R" constant="no"/>
</technology>
</technologies>
</device>
<device name="01005" package="R01005">
<connects>
<connect gate="G$1" pin="1" pad="1"/>
<connect gate="G$1" pin="2" pad="2"/>
</connects>
<package3dinstances>
<package3dinstance package3d_urn="urn:adsk.eagle:package:26133/2"/>
</package3dinstances>
<technologies>
<technology name="">
<attribute name="POPULARITY" value="1" constant="no"/>
<attribute name="SPICEPREFIX" value="R" constant="no"/>
</technology>
</technologies>
</device>
</devices>
<spice>
<pinmapping spiceprefix="R">
<pinmap gate="G$1" pin="1" pinorder="1"/>
<pinmap gate="G$1" pin="2" pinorder="2"/>
</pinmapping>
</spice>
</deviceset>
</devicesets>
</library>
<library name="supply1">
<symbols>
<symbol name="GND">
<wire x1="-1.905" y1="0" x2="1.905" y2="0" width="0.254" layer="94"/>
<text x="-2.54" y="-2.54" size="1.778" layer="96">&gt;VALUE</text>
<pin name="GND" x="0" y="2.54" visible="off" length="short" direction="sup" rot="R270"/>
</symbol>
</symbols>
<devicesets>
<deviceset name="GND" prefix="GND">
<gates>
<gate name="1" symbol="GND" x="0" y="0"/>
</gates>
<devices>
<device name="">
<technologies>
<technology name=""/>
</technologies>
</device>
</devices>
</deviceset>
</devicesets>
</library>
<library name="supply2">
<symbols>
<symbol name="+10V">
<wire x1="-0.635" y1="1.27" x2="0.635" y2="1.27" width="0.1524" layer="94"/>
<wire x1="0" y1="0.635" x2="0" y2="1.905" width="0.1524" layer="94"/>
<circle x="0" y="1.27" radius="1.27" width="0.254" layer="94"/>
<text x="-2.54" y="3.175" size="1.778" layer="96">&gt;VALUE</text>
<pin name="+10V" x="0" y="-2.54" visible="off" length="short" direction="sup" rot="R90"/>
</symbol>
<symbol name="-10V">
<wire x1="-0.635" y1="-1.27" x2="0.635" y2="-1.27" width="0.1524" layer="94"/>
<circle x="0" y="-1.27" radius="1.27" width="0.254" layer="94"/>
<text x="-3.175" y="-4.699" size="1.778" layer="96">&gt;VALUE</text>
<pin name="-10V" x="0" y="2.54" visible="off" length="short" direction="sup" rot="R270"/>
</symbol>
</symbols>
<devicesets>
<deviceset name="+10V" prefix="SUPPLY">
<gates>
<gate name="G$1" symbol="+10V" x="0" y="0"/>
</gates>
<devices>
<device name="">
<technologies>
<technology name=""/>
</technologies>
</device>
</devices>
</deviceset>
<deviceset name="-10V" prefix="SUPPLY">
<gates>
<gate name="G$1" symbol="-10V" x="0" y="0"/>
</gates>
<devices>
<device name="">
<technologies>
<technology name=""/>
</technologies>
</device>
</devices>
</deviceset>
</devicesets>
</library>
</libraries>
<attributes>
</attributes>
<variantdefs>
</variantdefs>
<classes>
<class number="0" name="default" width="0" drill="0">
</class>
</classes>
<parts>
<part name="Q" library="transistor" deviceset="2N3904" device="" package3d_urn="urn:adsk.eagle:package:28523/2"/>
<part name="RB" library="rcl" deviceset="R-US_" device="0204/5" package3d_urn="urn:adsk.eagle:package:23488/1" value="270 Ω"/>
<part name="RE" library="rcl" deviceset="R-US_" device="0204/5" package3d_urn="urn:adsk.eagle:package:23488/1" value="3.3 kΩ"/>
<part name="GND1" library="supply1" deviceset="GND" device=""/>
<part name="SUPPLY1" library="supply2" deviceset="+10V" device=""/>
<part name="SUPPLY2" library="supply2" deviceset="-10V" device=""/>
</parts>
<sheets>
<sheet>
<plain>
<text x="46.736" y="37.084" size="1.778" layer="92">0V</text>
</plain>
<instances>
<instance part="Q" gate="G1" x="53.34" y="40.64" smashed="yes">
<attribute name="NAME" x="58.42" y="40.64" size="1.778" layer="95"/>
<attribute name="VALUE" x="58.42" y="38.1" size="1.778" layer="96"/>
</instance>
<instance part="RB" gate="G$1" x="40.64" y="40.64" smashed="yes">
<attribute name="NAME" x="36.83" y="42.1386" size="1.778" layer="95"/>
<attribute name="VALUE" x="36.83" y="37.338" size="1.778" layer="96"/>
</instance>
<instance part="RE" gate="G$1" x="55.88" y="25.4" smashed="yes" rot="R90">
<attribute name="NAME" x="54.3814" y="21.59" size="1.778" layer="95" rot="R90"/>
<attribute name="VALUE" x="59.182" y="21.59" size="1.778" layer="96" rot="R90"/>
</instance>
<instance part="GND1" gate="1" x="27.94" y="15.24" smashed="yes">
<attribute name="VALUE" x="25.4" y="12.7" size="1.778" layer="96"/>
</instance>
<instance part="SUPPLY1" gate="G$1" x="55.88" y="58.42" smashed="yes">
<attribute name="VALUE" x="53.34" y="61.595" size="1.778" layer="96"/>
</instance>
<instance part="SUPPLY2" gate="G$1" x="55.88" y="15.24" smashed="yes">
<attribute name="VALUE" x="52.705" y="10.541" size="1.778" layer="96"/>
</instance>
</instances>
<busses>
</busses>
<nets>
<net name="VO" class="0">
<segment>
<pinref part="RE" gate="G$1" pin="2"/>
<pinref part="Q" gate="G1" pin="E"/>
<wire x1="55.88" y1="30.48" x2="55.88" y2="33.02" width="0.1524" layer="91"/>
<junction x="55.88" y="33.02"/>
<wire x1="55.88" y1="33.02" x2="55.88" y2="35.56" width="0.1524" layer="91"/>
<wire x1="55.88" y1="33.02" x2="60.96" y2="33.02" width="0.1524" layer="91"/>
<label x="57.658" y="33.782" size="1.778" layer="95"/>
</segment>
</net>
<net name="VB" class="0">
<segment>
<pinref part="Q" gate="G1" pin="B"/>
<pinref part="RB" gate="G$1" pin="2"/>
<wire x1="50.8" y1="40.64" x2="48.26" y2="40.64" width="0.1524" layer="91"/>
<junction x="48.26" y="40.64"/>
<wire x1="48.26" y1="40.64" x2="45.72" y2="40.64" width="0.1524" layer="91"/>
<label x="46.99" y="41.656" size="1.778" layer="95"/>
</segment>
</net>
<net name="GND" class="0">
<segment>
<pinref part="GND1" gate="1" pin="GND"/>
<pinref part="RB" gate="G$1" pin="1"/>
<wire x1="27.94" y1="40.64" x2="35.56" y2="40.64" width="0.1524" layer="91"/>
<wire x1="27.94" y1="40.64" x2="27.94" y2="17.78" width="0.1524" layer="91"/>
</segment>
</net>
<net name="+10V" class="0">
<segment>
<pinref part="Q" gate="G1" pin="C"/>
<wire x1="55.88" y1="45.72" x2="55.88" y2="55.88" width="0.1524" layer="91"/>
<pinref part="SUPPLY1" gate="G$1" pin="+10V"/>
</segment>
</net>
<net name="-10V" class="0">
<segment>
<pinref part="RE" gate="G$1" pin="1"/>
<wire x1="55.88" y1="17.78" x2="55.88" y2="20.32" width="0.1524" layer="91"/>
<pinref part="SUPPLY2" gate="G$1" pin="-10V"/>
</segment>
</net>
</nets>
</sheet>
</sheets>
</schematic>
</drawing>
<compatibility>
<note version="8.2" severity="warning">
Since Version 8.2, EAGLE supports online libraries. The ids
of those online libraries will not be understood (or retained)
with this version.
</note>
<note version="8.3" severity="warning">
Since Version 8.3, EAGLE supports URNs for individual library
assets (packages, symbols, and devices). The URNs of those assets
will not be understood (or retained) with this version.
</note>
<note version="8.3" severity="warning">
Since Version 8.3, EAGLE supports the association of 3D packages
with devices in libraries, schematics, and board files. Those 3D
packages will not be understood (or retained) with this version.
</note>
<note version="8.4" severity="warning">
Since Version 8.4, EAGLE supports properties for SPICE simulation. 
Probes in schematics and SPICE mapping objects found in parts and library devices
will not be understood with this version. Update EAGLE to the latest version
for full support of SPICE simulation. 
</note>
</compatibility>
</eagle>
